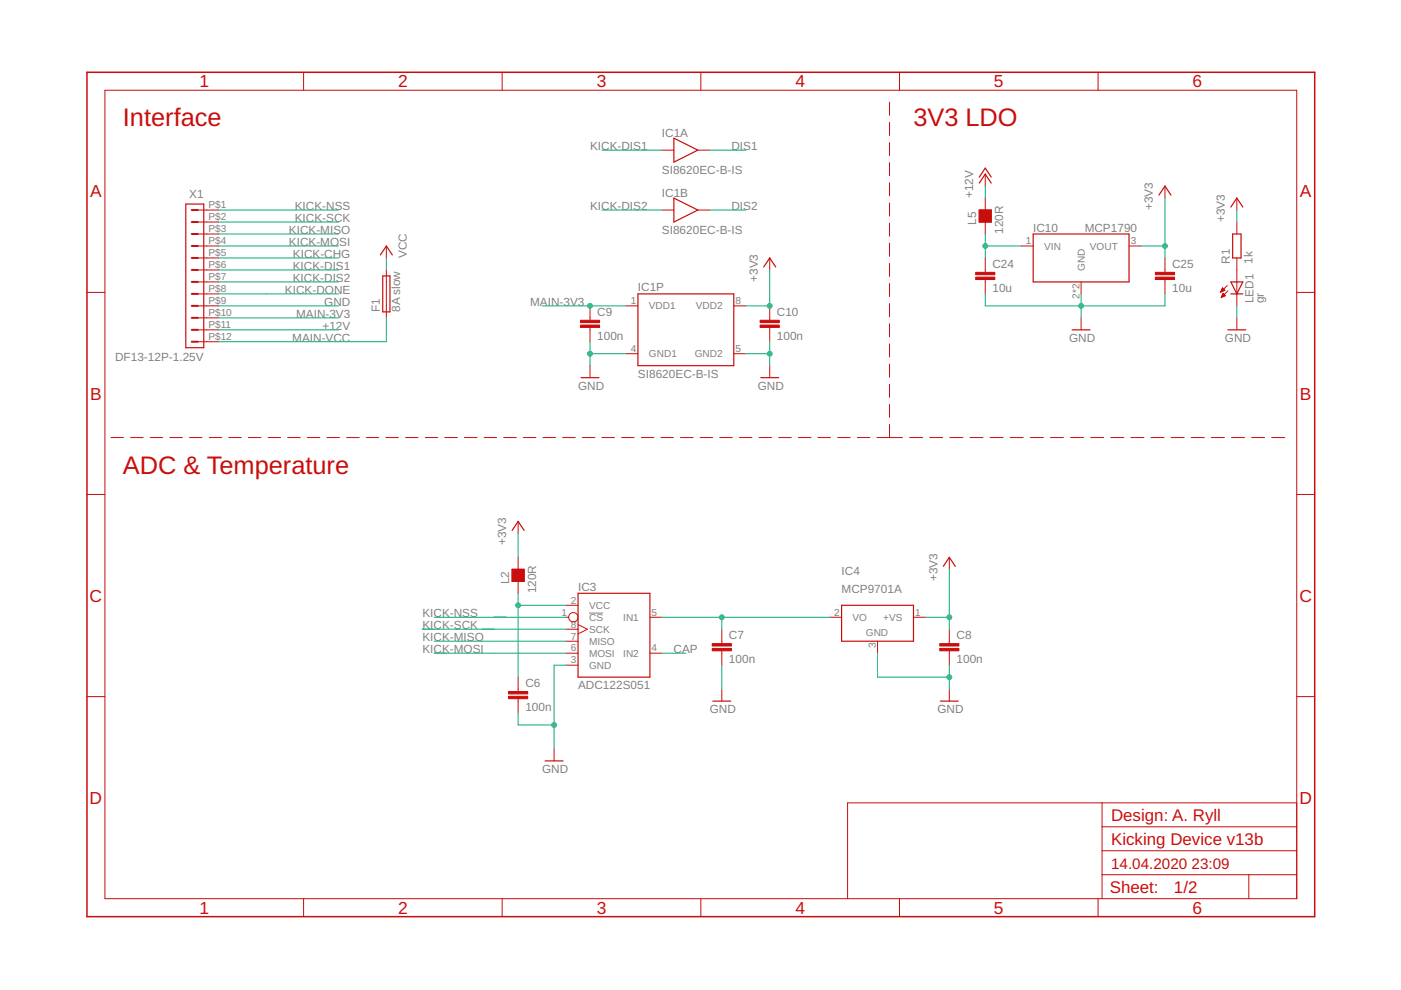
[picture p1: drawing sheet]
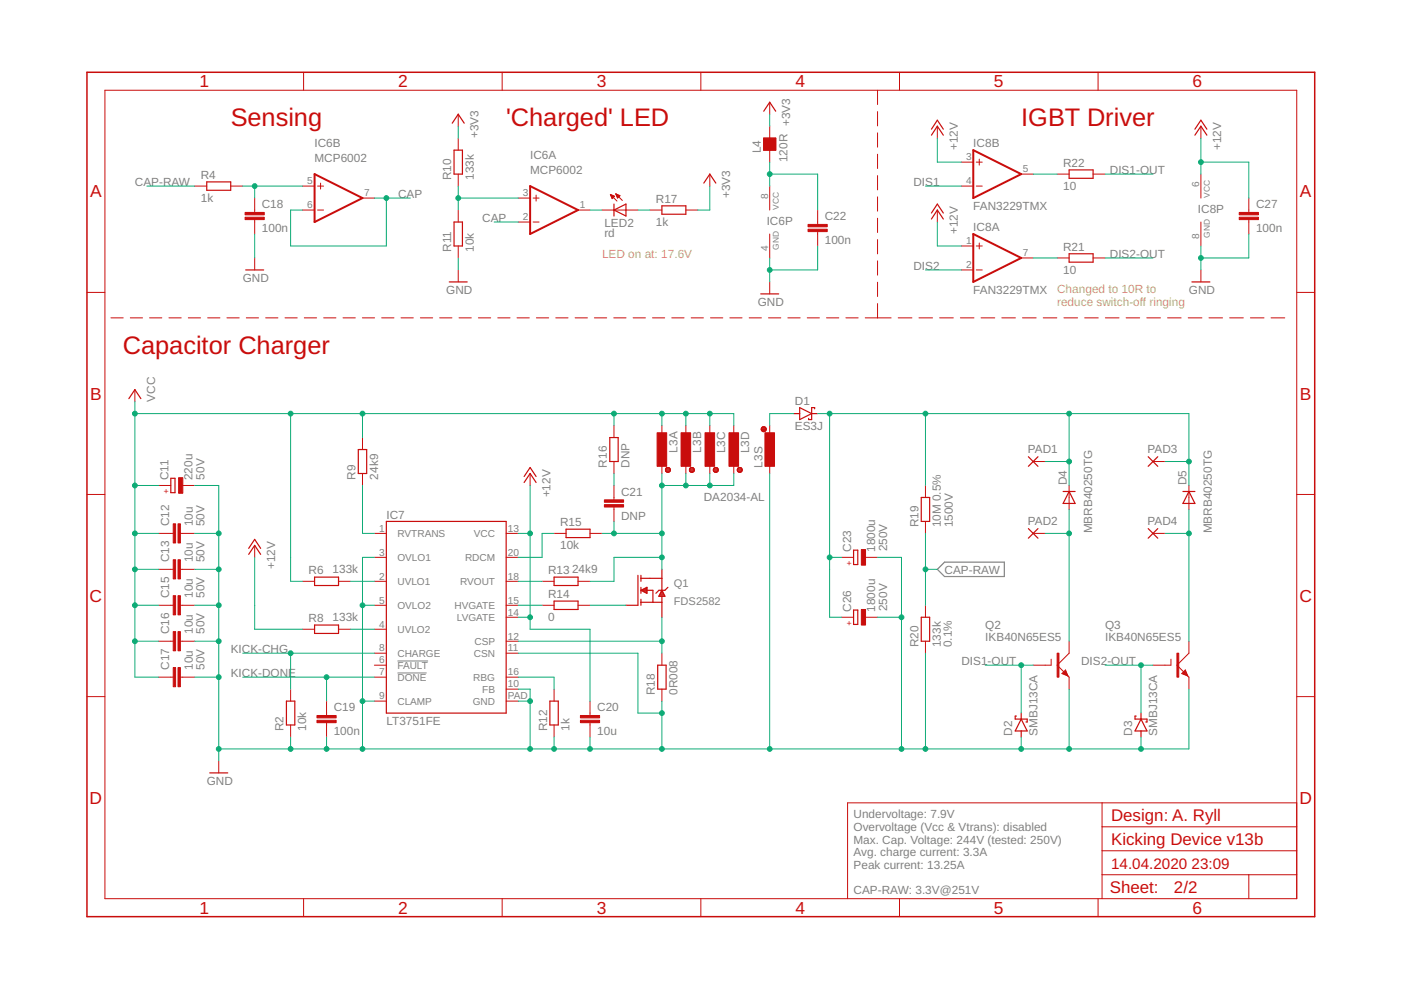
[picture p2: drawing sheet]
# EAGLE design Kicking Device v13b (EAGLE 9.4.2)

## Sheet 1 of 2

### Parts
C6  100n  C-EUC0603  [C0603]
C7  100n  C-EUC0603  [C0603]
C8  100n  C-EUC0603  [C0603]
C9  100n  C-EUC0603  [C0603]
C10  100n  C-EUC0603  [C0603]
C24  10u  C-EUC0603  [C0603]
C25  10u  C-EUC0603  [C0603]
F1  8A slow  FUSES  [1206]
IC1  SI8620EC-B-IS  SI8620  [SOIC8N]
IC3  ADC122S051  ADC__2S__1  [MSOP8]
IC4  MCP9701A  LM60S  [SOT23]
IC10  MCP1790  [SOT223]
L2  120R  FB_0603  [L0603]
L5  120R  FB_0603  [L0603]
LED1  gr  LEDCHIP-LED0603  [CHIP-LED0603]
R1  1k  R-EU_R0603  [R0603]
X1  DF13-12P-1.25V  [DF13C-12P-1.25V]

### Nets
+3V3: C8.1 C10.1 C25.1 IC1.8(P:VDD2) IC4.1(+VS) IC10.3(VOUT) L2.2 R1.2 ; also sheet 2
+12V: L5.2 X1.P$11 ; also sheet 2
CAP: IC3.4(IN2) ; also sheet 2
DIS1: IC1.7(A:OUT) ; also sheet 2
DIS2: IC1.6(B:OUT) ; also sheet 2
GND: C6.2 C7.2 C8.2 C9.2 C10.2 C24.2 C25.2 IC1.4(P:GND1) IC1.5(P:GND2) IC3.3(GND) IC4.3(GND) IC10.2(GND) IC10.4(GND) LED1.C X1.P$9 ; also sheet 2
KICK-CHG: X1.P$5 ; also sheet 2
KICK-DIS1: IC1.2(A:IN) X1.P$6
KICK-DIS2: IC1.3(B:IN) X1.P$7
KICK-DONE: X1.P$8 ; also sheet 2
KICK-MISO: IC3.7(MISO) X1.P$3
KICK-MOSI: IC3.6(MOSI) X1.P$4
KICK-NSS: IC3.1(!CS) X1.P$1
KICK-SCK: IC3.8(SCK) X1.P$2
MAIN-3V3: C9.1 IC1.1(P:VDD1) X1.P$10
MAIN-VCC: F1.1 X1.P$12
N$3: C24.1 IC10.1(VIN) L5.1
N$185: C6.1 IC3.2(VCC) L2.1
N$190: C7.1 IC3.5(IN1) IC4.2(VO)
N$191: LED1.A R1.1
VCC: F1.2 ; also sheet 2

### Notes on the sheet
- Interface | 3V3 LDO
- ADC & Temperature
- Design: A. Ryll

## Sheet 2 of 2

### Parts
C11  220u  CPOL-EUF  [PANASONIC_F]
C12  10u  C-EUC1210  [C1210]
C13  10u  C-EUC1210  [C1210]
C15  10u  C-EUC1210  [C1210]
C16  10u  C-EUC1210  [C1210]
C17  10u  C-EUC1210  [C1210]
C18  100n  C-EUC0603  [C0603]
C19  100n  C-EUC0603  [C0603]
C20  10u  C-EUC0603  [C0603]
C21  DNP  C-EUC0805  [C0805]
C22  100n  C-EUC0603  [C0603]
C23  1800u  CPOL-EUE10-35  [EB35D]
C26  1800u  CPOL-EUE10-35  [EB35D]
C27  100n  C-EUC0603  [C0603]
D1  ES3J  SCHOTTKY-DIODESMC  [SMC]
D2  SMBJ13CA  SCHOTTKY-DIODESMD  [SMB]
D3  SMBJ13CA  SCHOTTKY-DIODESMD  [SMB]
D4  MBRB40250TG  DIODED2  [D2PAK]
D5  MBRB40250TG  DIODED2  [D2PAK]
IC6  MCP6002  AD-OP2SN  [SOIC8N]
IC7  LT3751FE  [TSSOP20P]
IC8  FAN3229TMX  FAN3229_MXN  [SOIC8N]
L3  DA2034-AL  DA203X-AL4  [DA2034-AL]
L4  120R  FB_0603  [L0603]
LED2  rd  LEDCHIP-LED0603  [CHIP-LED0603]
PAD1  WIREPAD2,54/1,0  [2,54/1,0]
PAD2  WIREPAD2,54/1,0  [2,54/1,0]
PAD3  WIREPAD2,54/1,0  [2,54/1,0]
PAD4  WIREPAD2,54/1,0  [2,54/1,0]
Q1  FDS2582  NMOSSOIC8N  [SOIC8N]
Q2  IKB40N65ES5  IGBTTO263AB  [D2PAK]
Q3  IKB40N65ES5  IGBTTO263AB  [D2PAK]
R2  10k  R-EU_R0603  [R0603]
R4  1k  R-EU_R0603  [R0603]
R6  133k  R-EU_R0603  [R0603]
R8  133k  R-EU_R0603  [R0603]
R9  24k9  R-EU_R0603  [R0603]
R10  133k  R-EU_R0603  [R0603]
R11  10k  R-EU_R0603  [R0603]
R12  1k  R-EU_R0603  [R0603]
R13  24k9  R-EU_R0603  [R0603]
R14  0  R-EU_R1206  [R1206]
R15  10k  R-EU_R0603  [R0603]
R16  DNP  R-EU_R0805  [R0805]
R17  1k  R-EU_R0603  [R0603]
R18  0R008  R-EU_R1206  [R1206]
R19  10M 0.5%  R-EU_R1206  [R1206]
R20  133k  R-EU_R0603  [R0603]
R21  10  R-EU_R1206  [R1206]
R22  10  R-EU_R1206  [R1206]

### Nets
+3V3: L4.2 R10.2 R17.2 ; also sheet 1
+12V: C20.1 C27.1 IC7.13(VCC) IC7.14(LVGATE) IC8.1(A:+IN) IC8.3(B:+IN) IC8.6(P:VCC) R8.1 ; also sheet 1
CAP: IC6.2(A:-IN) IC6.6(B:-IN) IC6.7(B:OUT) ; also sheet 1
CAP-RAW: R4.1 R19.1 R20.2
CSP: IC7.12(CSP) Q1.1(S) Q1.2(S) Q1.3(S) R18.2
DIS1: IC8.4(B:-IN) ; also sheet 1
DIS1-OUT: D2.C Q2.1(G) R22.2
DIS1C [HV]: D4.1(A) D4.3(A) PAD2.1(P) Q2.2(C)
DIS2: IC8.2(A:-IN) ; also sheet 1
DIS2-OUT: D3.C Q3.1(G) R21.2
DIS2C [HV]: D5.1(A) D5.3(A) PAD4.1(P) Q3.2(C)
GND: C11.- C12.2 C13.2 C15.2 C16.2 C17.2 C18.2 C19.2 C20.2 C22.2 C23.- C26.- C27.2 D2.A D3.A IC6.4(P:GND) IC7.3(OVLO1) IC7.5(OVLO2) IC7.9(CLAMP) IC7.10(FB) IC7.11(CSN) IC7.PAD(GND) IC8.8(P:GND) L3.12 Q2.3(E) Q3.3(E) R2.1 R11.1 R12.1 R18.1 R20.1 ; also sheet 1
KICK-CHG: IC7.8(CHARGE) R2.2 ; also sheet 1
KICK-DONE: C19.1 IC7.7(!DONE) ; also sheet 1
LOUT: D1.A L3.1
N$1: IC8.7(A:OUT) R21.1
N$2: IC8.5(B:OUT) R22.1
N$196: C22.1 IC6.8(P:VCC) L4.1
N$198: IC6.3(A:+IN) R10.1 R11.2
N$199: C18.1 IC6.5(B:+IN) R4.2
N$200: LED2.A R17.1
N$201: IC6.1(A:OUT) LED2.C
N$208: IC7.16(RBG) R12.2
N$209: C21.1 R16.1
N$210: Q1.4(G) R14.2
N$211: IC7.15(HVGATE) R14.1
N$212: IC7.18(RVOUT) R13.1
N$213: IC7.20(RDCM) R15.1
N$214: IC7.1(RVTRANS) R9.1
N$216: IC7.2(UVLO1) R6.2
N$218: IC7.4(UVLO2) R8.2
VCAP [HV]: C23.+ C26.+ D1.C D4.2(C) D5.2(C) PAD1.1(P) PAD3.1(P) R19.2
VCC: C11.+ C12.1 C13.1 C15.1 C16.1 C17.1 L3.3 L3.4 L3.5 L3.6 R6.1 R9.2 R16.2 ; also sheet 1
VDRAIN: C21.2 L3.7 L3.8 L3.9 L3.10 Q1.5(D) Q1.6(D) Q1.7(D) Q1.8(D) R13.2 R15.2
Unconnected: IC7.6(!FAULT)

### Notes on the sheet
- Sensing | 'Charged' LED | IGBT Driver
- LED on at: 17.6V
- Changed to 10R to
  reduce switch-off ringing
- Capacitor Charger
- Design: A. Ryll
- Undervoltage: 7.9V
  Overvoltage (Vcc & Vtrans): disabled
  Max. Cap. Voltage: 244V (tested: 250V)
  Avg. charge current: 3.3A
  Peak current: 13.25A
- CAP-RAW: 3.3V@251V

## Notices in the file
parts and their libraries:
rc-master-smd: Copyright (C) 2007, Bob Starr
